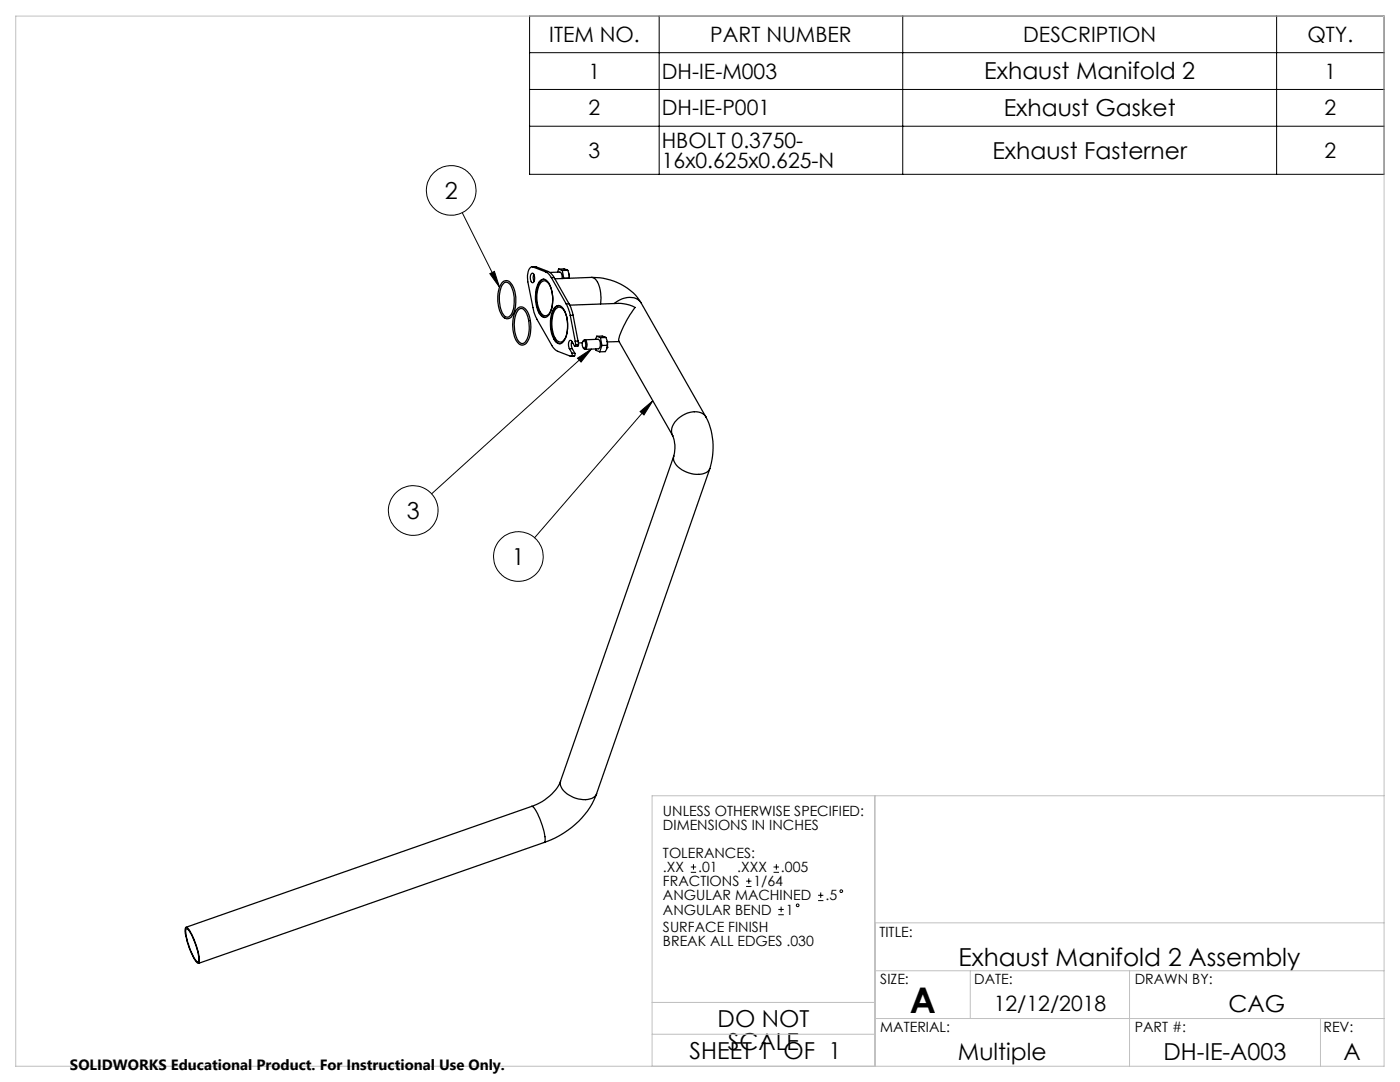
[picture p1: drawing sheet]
<svg xmlns="http://www.w3.org/2000/svg" width="279mm" height="216mm" viewBox="0 0 279 216" stroke-linecap="round" stroke-linejoin="round" font-family="sans-serif">
<g fill="none" stroke="#000" stroke-width=".2">
<path d="M105.7 3.2h170.5v31.6h-170.5zM105.7 17.9h170.5M105.7 10.5h170.5M131.6 3.2v31.6M180.2 3.2v31.6M254.8 3.2v31.6M105.7 25.2h170.5M92.3 42.4l7.4 14.9M97.8 54.6l.9-.4 1 3.1zM115.3 71.5l2.7-1.9-2 2.6zM118 69.6l-31.9 28.9M130.3 80l-23.6 27.3"/>
<path d="M127.7 82.1l2.6-2.1-1.8 2.8zM137.9 174.1h1M137.9 173h1M138.4 172.4v1.1M148.9 176.9h1.1M148.9 175.8h1.1M149.4 175.3v1.1M154.4 174.1h1.1M154.4 173h1.1M154.9 172.4v1.1M163.3 179.7h1M163.3 178.6h1"/>
<path d="M163.8 178.1v1.1M155.3 182.5h1.1M155.3 181.5h1.1M155.9 180.9v1.1"/>
<circle cx="90.1" cy="38" r="5"/>
<circle cx="82.5" cy="101.9" r="5"/>
<circle cx="103.5" cy="111.1" r="5"/>
<circle cx="167.9" cy="177.8" r=".27"/>
<circle cx="159.2" cy="180.6" r=".27"/>
</g>
<path d="M3.1 3.2h273.1v209.6h-273.1zM174.6 158.8v54M276.2 158.8h-146.1v54M174.6 193.7h101.6M174.6 184.2h101.6M193.6 193.7v9.5M225.4 193.7v19.1M130.1 200h44.5M130.1 206.4h44.5M174.6 203.2h101.6M263.5 203.2v9.6" fill="none" stroke="#c0c0c0" stroke-width=".2"/>
<path d="M97.8 54.6l.9-.4 1 3.1zM127.7 82.1l2.6-2.1-1.8 2.8zM115.3 71.5l2.7-1.9-2 2.6z" fill="#000"/>
<g fill="none" stroke="#000" stroke-width=".25">
<path d="M100.2 56.4a1.16 1.16 0 0 1 1.1-.4 1.16 1.16 0 0 1 .9 .8 6.6 6.6 0 0 1-.2 6.5 1.36 1.36 0 0 1-2.1-1 6.7 6.7 0 0 1 .3-5.9zM100.6 56.4a1.08 1.08 0 0 1 1.5 .9 6.6 6.6 0 0 1-.2 5.6 .95 .95 0 0 1-1 .3 .95 .95 0 0 1-.7-.8 6.7 6.7 0 0 1 .1-5.6zM106 54.6l.2-.1a.88 .88 0 0 1 .5 1.3l-.3 .6a1.23 1.23 0 0 1-.4-1.8zM106.2 53.2h.8M106.4 53.3a1.05 1.05 0 0 0-1.1 1.3v1.6l1.3 6.1 .5 1.4 3.4 5.8 .8 .6 2.5 .9h.3M106.4 53.3l2.4 .9M106.5 54.7l-.1 .7 .2 .8M107 53.2l-.6 .1M107 53.2l2.4 1M107.6 56.2a1 1 0 0 1 .9-.5 1 1 0 0 1 .9 .6 6.5 6.5 0 0 1 0 6.7 1.11 1.11 0 0 1-1.8-.6 7 7 0 0 1 0-6.2zM108 56.4a.98 .98 0 0 1 .9-.3 .98 .98 0 0 1 .7 .7 6.1 6.1 0 0 1-.1 5.9 1 1 0 0 1-1.7-.5 6 6 0 0 1 .2-5.8zM108.5 55.7a2.2 2.2 0 0 0-1.4 2 6.7 6.7 0 0 0 1 5.3l.7 .3"/>
<path d="M108.8 54.2l.5 .3 .7 .9M109.4 54.2l.6 .4 .6 .8M109.4 54.2h-.6M109.7 54.4l2-.1a1.26 1.26 0 0 1 .5 1.3M110 55.4l3 5.2M110 55.4h.6M110.6 55.4l3 5.2M111.5 53.7a2.5 2.5 0 0 1 1.8 .2M111.5 53.7l-.2 .6M111.5 53.7l.7 .3M112.2 54l.3 1.5M112.5 55.5v.1"/>
<path d="M113.3 53.9l.3 .8M113.3 53.9l-1.1 .1M113.6 54.7v.8h-1.1M113.6 54.7v.8M118.1 55.4a11.4 11.4 0 0 1 9.8 5M118.1 55.4a1.94 1.94 0 0 1 1.5 1.6 8.5 8.5 0 0 1 .2 3.7M118.1 55.4l-7.4 .2M103.4 61.5a1.21 1.21 0 0 1 1.8 .6 6.7 6.7 0 0 1-.2 6.4 1.11 1.11 0 0 1-1.8-.3 6.5 6.5 0 0 1 0-6.5zM103.4 61.8a.84 .84 0 0 1 1.5 .4 6.4 6.4 0 0 1 0 6 .84 .84 0 0 1-1.5-.2 6.3 6.3 0 0 1 0-6.2zM110.8 61.2a1.07 1.07 0 0 1 1.8 .6 7 7 0 0 1-.1 6.3 1.07 1.07 0 0 1-1.1 .5 1.07 1.07 0 0 1-.8-.9 7 7 0 0 1 0-6.2zM110.9 61.6a.98 .98 0 0 1 1-.3 .98 .98 0 0 1 .7 .8 6.6 6.6 0 0 1 .1 5.6 1 1 0 0 1-1.1 .6 1 1 0 0 1-.8-.8 6.2 6.2 0 0 1 .1-5.9zM111.5 61a2.4 2.4 0 0 0-1.4 2.4 5.6 5.6 0 0 0 1.2 5l.5 .2"/>
<path d="M113 60.6l.8 2.3M113.6 60.6l.3 .8 .5 1.5M113.6 60.6h-.6M113.6 69.6l.6 .9M113.6 69.6h.6M113.7 60.9l10.2-.4 1.7 .4 1.2 .4a17.2 17.2 0 0 0-3.3 6.6l10.8 19.1M113.8 62.9l1 5.2M114.1 68.1l.6 1 .2-.3M114.1 68.1l-.2-.2a1.07 1.07 0 0 0-.3 1.7M114.1 68.1l-.1 .8 .2 .7M114.2 70.5l-.1 .5M114.2 70.5h.5"/>
<path d="M114.2 69.6l.5 .9M114.3 68.5h-.2M114.4 62.9h-.6M114.4 62.9l1 5.2M114.7 71l-.7 .1M114.7 71h-.6M114.7 70.5v.5M114.8 68.1l.1 .7M115.4 68.1l.1 .7M115.4 68.1h-.6M115.5 68.8l-.1 .2-.6 .1M115.5 68.8h-.6"/>
<path d="M116.2 68.4h-.8M116.3 68.1l.2-.1a.84 .84 0 0 1 .2 1.4v.1a.9 .9 0 0 1-.4-1.4zM116.3 68.1l.3-.3a1.02 1.02 0 0 1 .5 1.6l-.3 .3-.4-.3M116.7 67.8l2.6-.1a1.29 1.29 0 0 1 .1 1.9l-2.6 .1M118.9 69.6l.1 .3 .7 .3M119.1 67.1h1.1l.7 .2M119.1 67.1l-.2 .6M119.1 67.1l.7 .3M119.8 67.4l.3 1.5M120.1 68.9l-.4 1.3M120.9 67.3l.3 .8M120.9 67.3l-1.1 .1"/>
<path d="M121.2 69.3h.1M121.2 68.1v.8M121.2 68.1v1.2M121.2 68.9l-.1 .8-.3 .5h-1.1M121.2 68.9h-1.1M123.6 68.2h-2.4M127.9 60.4a3.4 3.4 0 0 0-4.6-.3l-.7 .5M127.9 60.4l13 22.8M134.3 87a6.3 6.3 0 0 1 .2 4M134.4 91a2.95 2.95 0 0 0 2.1 3 4.8 4.8 0 0 0 4.8 .1l.4-.6M134.5 91l-22.6 64.9M140.9 83.2a13.5 13.5 0 0 1 .8 10.3"/>
<path d="M140.9 83.2a3 3 0 0 0-3.8-.8 4.4 4.4 0 0 0-3.1 3.8l.3 .8M141.7 93.5l-22.6 64.9M111.9 155.9a9.2 9.2 0 0 1-5.8 5M111.9 155.9a2.89 2.89 0 0 0 2 3 4.6 4.6 0 0 0 4.8 0l.4-.5M119.1 158.4a16.6 16.6 0 0 1-10.5 9.7M106.1 160.9a3.7 3.7 0 0 1 1.6 2.4l.7 1.9a5.1 5.1 0 0 1 .3 2.9h-.1M106.1 160.9l-69 24.1M108.6 168.1l-69 24.1M37.1 185.1v-.1a3 3 0 0 1 1.4 1.9l.9 2.4a5.1 5.1 0 0 1 .3 2.9 1.8 1.8 0 0 1-1.2-1.5l-1-2.3a7 7 0 0 1-.5-3.2zM37.2 185.3h.1a7.7 7.7 0 0 1 2 3.9 4.2 4.2 0 0 1 .2 2.7 2.1 2.1 0 0 1-1.2-1.6l-.7-1.8a5.3 5.3 0 0 1-.4-3.2z"/>
</g>
<text font-size="7.1" x="181.6" y="202">A</text>
<text font-size="4.9" x="191.3" y="192.8">Exhaust Manifold 2 Assembly</text>
<g font-size="4.7">
<text x="196.4" y="15.9">Exhaust Manifold 2</text>
<text x="200.3" y="23.2">Exhaust Gasket</text>
<text x="198.1" y="31.6">Exhaust Fasterner</text>
<text x="88.8" y="39.6">2</text>
<text x="81.2" y="103.5">3</text>
<text x="102.2" y="112.7">1</text>
<text x="245.2" y="202">CAG</text>
<text x="143.2" y="205">DO NOT</text>
<text x="145.3" y="209.5">SCALE</text>
<text x="137.6" y="211.4">SHEET 1 OF 1</text>
<text x="191.2" y="211.5">Multiple</text>
<text x="232.2" y="211.5">DH-IE-A003</text>
<text x="268.1" y="211.5">A</text>
</g>
<g font-size="4.2">
<text x="109.6" y="8.4">ITEM NO.</text>
<text x="141.8" y="8.4">PART NUMBER</text>
<text x="204.2" y="8.4">DESCRIPTION</text>
<text x="260.9" y="8.4">QTY.</text>
<text x="117.5" y="15.7">1</text>
<text x="132.1" y="15.7">DH-IE-M003</text>
<text x="264.3" y="15.7">1</text>
<text x="117.5" y="23">2</text>
<text x="132.1" y="23">DH-IE-P001</text>
<text x="264.3" y="23">2</text>
<text x="132.1" y="29.4">HBOLT 0.3750-</text>
<text x="117.5" y="31.5">3</text>
<text x="132.1" y="33.5">16x0.625x0.625-N</text>
<text x="264.3" y="31.5">2</text>
<text x="198.3" y="201.7">12/12/2018</text>
</g>
<text font-size="3" x="14" y="213.5">SOLIDWORKS Educational Product. For Instructional Use Only.</text>
<g font-size="2.8">
<text x="132.3" y="162.7">UNLESS OTHERWISE SPECIFIED:</text>
<text x="132.3" y="165.6">DIMENSIONS IN INCHES</text>
<text x="132.3" y="171.2">TOLERANCES:</text>
<text x="132.3" y="176.9">FRACTIONS</text>
<text x="132.3" y="179.7">ANGULAR MACHINED</text>
<text x="132.3" y="174">.XX</text>
<text x="139.3" y="174">.01</text>
<text x="147.1" y="174">.XXX</text>
<text x="150.4" y="176.9">1/64</text>
<text x="155.9" y="174">.005</text>
<text x="164.7" y="179.7">.5</text>
<text x="132.3" y="182.5">ANGULAR BEND</text>
<text x="132.3" y="186">SURFACE FINISH</text>
<text x="156.8" y="182.5">1</text>
<text x="132.3" y="188.8">BREAK ALL EDGES .030</text>
<text x="175.5" y="186.9">TITLE:</text>
<text x="175.7" y="196.4">SIZE:</text>
<text x="194.4" y="196.4">DATE:</text>
<text x="226.5" y="196.4">DRAWN BY:</text>
<text x="175.7" y="206">MATERIAL:</text>
<text x="226.5" y="206">PART #:</text>
<text x="264.1" y="206">REV:</text>
</g>
</svg>
